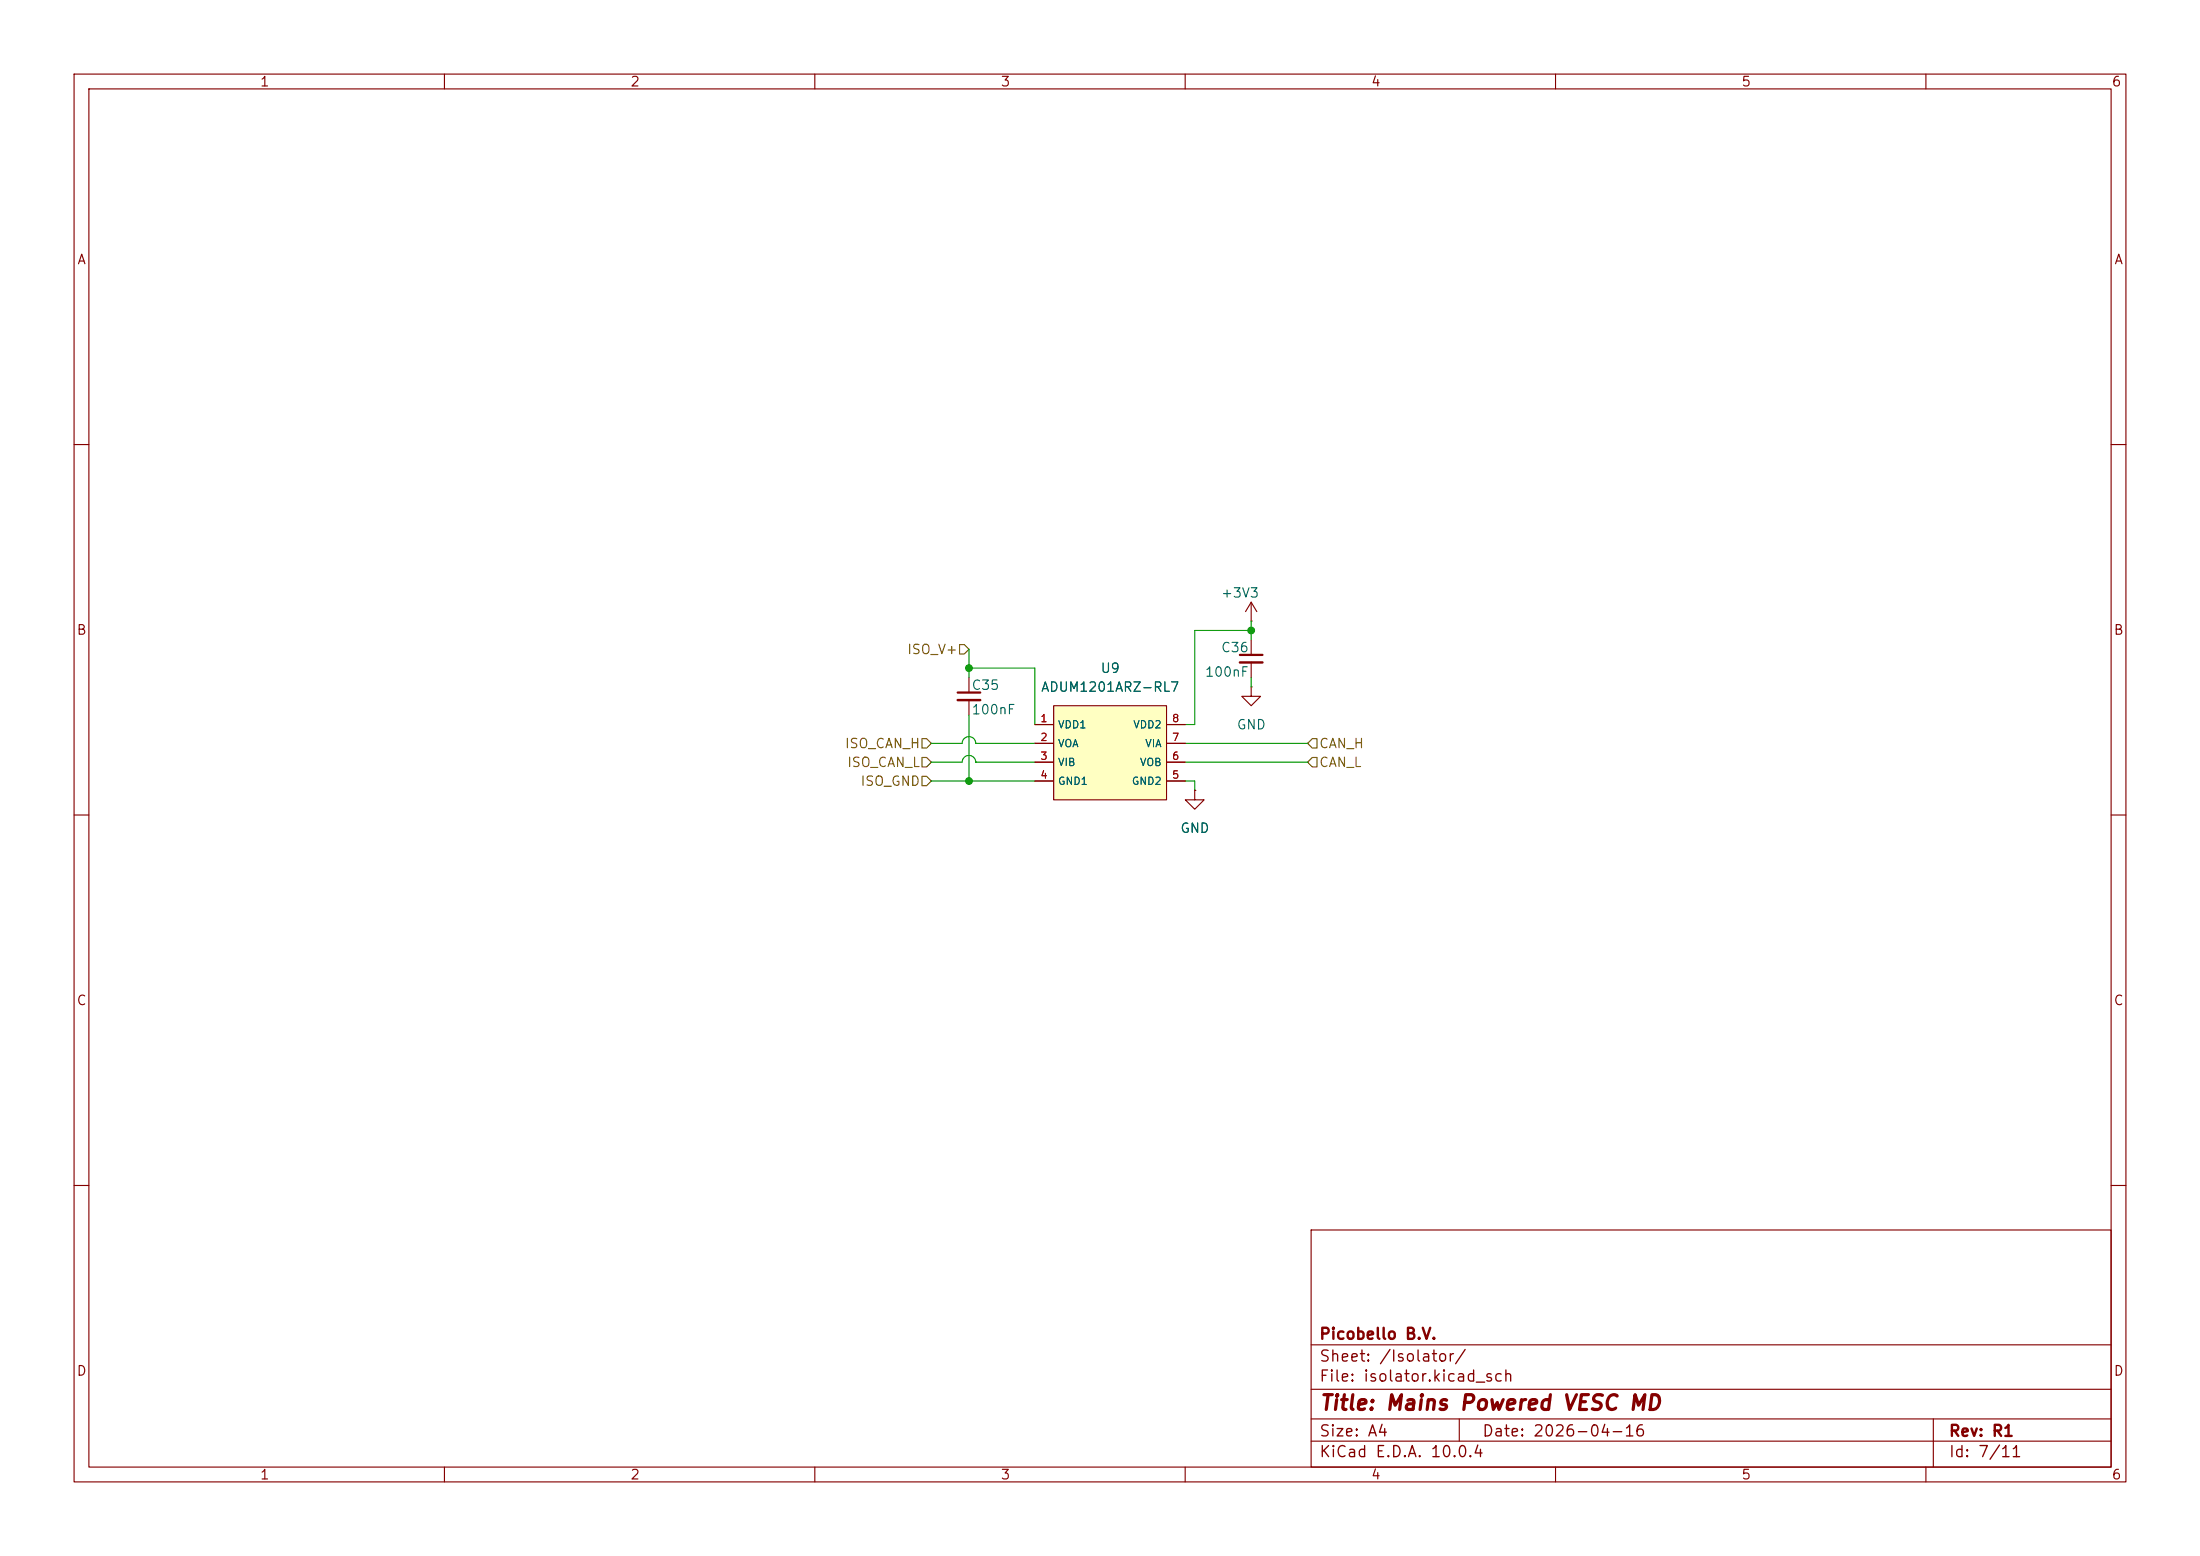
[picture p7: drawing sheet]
<svg xmlns="http://www.w3.org/2000/svg" width="297mm" height="210mm" viewBox="0 0 297 210" stroke-linecap="round" stroke-linejoin="round" font-family="sans-serif">
<g fill="none" stroke="#840000" stroke-width=".15">
<path d="M10 10h277v190h-277zM12 12h273v186h-273zM60 10v2M110 10v2M160 10v2M210 10v2M260 10v2M10 60h2M285 60h2M130.8 91.4v2.1M130.8 94.5v2M168.9 83.8h.1"/>
<path d="M168.9 92.7v1.3h-1.3l1.3 1.3 1.3-1.3h-1.3M168.9 92.7h.1M168.9 81.3l.8 1.3M168.9 81.3l-.8 1.3M168.9 81.3v2.5M168.9 86.4v2M168.9 89.4v2M10 110h2M161.3 106.7v1.3h-1.3l1.3 1.2 1.3-1.2h-1.3M161.3 106.7h.1M285 110h2M10 160h2"/>
<path d="M177 166h108v32h-108zM285 160h2M60 198v2M110 198v2M160 198v2M177 194.5h108M177 191.5h108M177 187.5h108M177 181.5h108M197 191.5v3M210 198v2M260 198v2"/>
<path d="M261 191.5v6.5"/>
</g>
<path d="M129.3 93.5h3M167.4 88.4h3" fill="none" stroke="#840000" stroke-width=".3"/>
<path d="M129.3 94.5h3M167.4 89.4h3" fill="none" stroke="#840000" stroke-width=".33"/>
<path d="M142.2 95.3h15.3v12.7h-15.3z" fill="#ffffc2"/>
<path d="M139.7 97.8h2.5M142.2 95.3h15.3v12.7h-15.3zM157.5 97.8h2.5M139.7 100.3h2.5M139.7 102.9h2.5M139.7 105.4h2.5M157.5 100.3h2.5M157.5 102.9h2.5M157.5 105.4h2.5M161.3 106.7h.1" fill="none" stroke="#840000" stroke-width=".15"/>
<path d="M124.5 99.7h.6l.6 .6-.6 .7h-.6zM129.5 87h.7l.6 .6-.6 .7h-.7zM177.2 99.7h.6v1.3h-.6l-.7-.7zM124.5 102.2h.6l.6 .7-.6 .6h-.6zM124.5 104.8h.6l.6 .6-.6 .6h-.6zM177.2 102.2h.6v1.3h-.6l-.7-.6z" fill="none" stroke="#725600" stroke-width=".15"/>
<g fill="none" stroke="#009600" stroke-width=".15">
<path d="M130.8 90.2h8.9v7.6M130.8 87.6v3.8M130.8 96.5v8.9M168.9 85.1h-7.6v12.7h-1.3M168.9 83.8v2.6M168.9 91.4v1.3M125.7 100.3h4.2a.91 .91 0 0 1 .9-.9 .91 .91 0 0 1 .9 .9M125.7 102.9h4.2a.91 .91 0 0 1 .9-.9 .91 .91 0 0 1 .9 .9M125.7 105.4h14M131.7 100.3h.1M131.7 102.9h.1M131.7 100.3h8"/>
<path d="M131.7 102.9h8M160 100.3h16.5M160 105.4h1.3v1.3M160 102.9h16.5"/>
</g>
<g fill="#009600" stroke="#009600" stroke-width=".14">
<circle cx="130.8" cy="105.4" r=".46"/>
<circle cx="168.9" cy="85.1" r=".46"/>
<circle cx="130.8" cy="90.2" r=".46"/>
</g>
<text font-size="2" fill="#840000" x="178" y="190.8">Title: Mains Powered VESC MD</text>
<g font-size="1.5" fill="#840000">
<text x="178" y="184.2">Sheet: /Isolator/</text>
<text x="178" y="181.2">Picobello B.V.</text>
<text x="178" y="186.9">File: isolator.kicad_sch</text>
<text x="178" y="197.1">KiCad E.D.A. 10.0.4</text>
<text x="178" y="194.3">Size: A4</text>
<text x="200" y="194.3">Date: 2026-04-16</text>
<text x="263" y="194.3">Rev: R1</text>
<text x="263" y="197.1">Id: 7/11</text>
</g>
<g font-size="1.3" fill="#840000">
<text x="35" y="12">1</text>
<text x="85" y="12">2</text>
<text x="135" y="12">3</text>
<text x="185" y="12">4</text>
<text x="235" y="12">5</text>
<text x="285" y="12">6</text>
<text x="10.3" y="36">A</text>
<text x="285.3" y="36">A</text>
<text x="10.3" y="86">B</text>
<text x="285.3" y="86">B</text>
<text x="10.3" y="136">C</text>
<text x="285.3" y="136">C</text>
<text x="10.3" y="186">D</text>
<text x="285.3" y="186">D</text>
<text x="35" y="200">1</text>
<text x="85" y="200">2</text>
<text x="135" y="200">3</text>
<text x="185" y="200">4</text>
<text x="235" y="200">5</text>
<text x="285" y="200">6</text>
</g>
<g font-size="1.3" fill="#006464">
<text x="164.7" y="81">+3V3</text>
<text x="164.8" y="88.3">C36</text>
<text x="131.1" y="93.4">C35</text>
<text x="140.4" y="93.7">ADUM1201ARZ-RL7</text>
<text x="148.5" y="91.1">U9</text>
<text x="162.6" y="91.6">100nF</text>
<text x="131.1" y="96.7">100nF</text>
<text x="166.9" y="98.8">GND</text>
<text x="159.3" y="112.7">GND</text>
</g>
<g font-size="1.3" fill="#725600">
<text x="122.4" y="88.6">ISO_V+</text>
<text x="114" y="101.3">ISO_CAN_H</text>
<text x="178" y="101.3">CAN_H</text>
<text x="114.3" y="103.8">ISO_CAN_L</text>
<text x="116.1" y="106.4">ISO_GND</text>
<text x="178" y="103.8">CAN_L</text>
</g>
<g font-size="1" fill="#a90000">
<text x="140.4" y="97.7">1</text>
<text x="140.4" y="100.3">2</text>
<text x="158.1" y="100.3">7</text>
<text x="158.1" y="97.7">8</text>
<text x="140.4" y="102.8">3</text>
<text x="140.4" y="105.3">4</text>
<text x="158.1" y="105.3">5</text>
<text x="158.1" y="102.8">6</text>
</g>
<g font-size="1" fill="#006464">
<text x="142.7" y="98.6">VDD1</text>
<text x="142.7" y="101.1">VOA</text>
<text x="152.9" y="98.6">VDD2</text>
<text x="154.5" y="101.1">VIA</text>
<text x="142.7" y="103.6">VIB</text>
<text x="142.7" y="106.2">GND1</text>
<text x="152.7" y="106.2">GND2</text>
<text x="153.8" y="103.6">VOB</text>
</g>
</svg>
